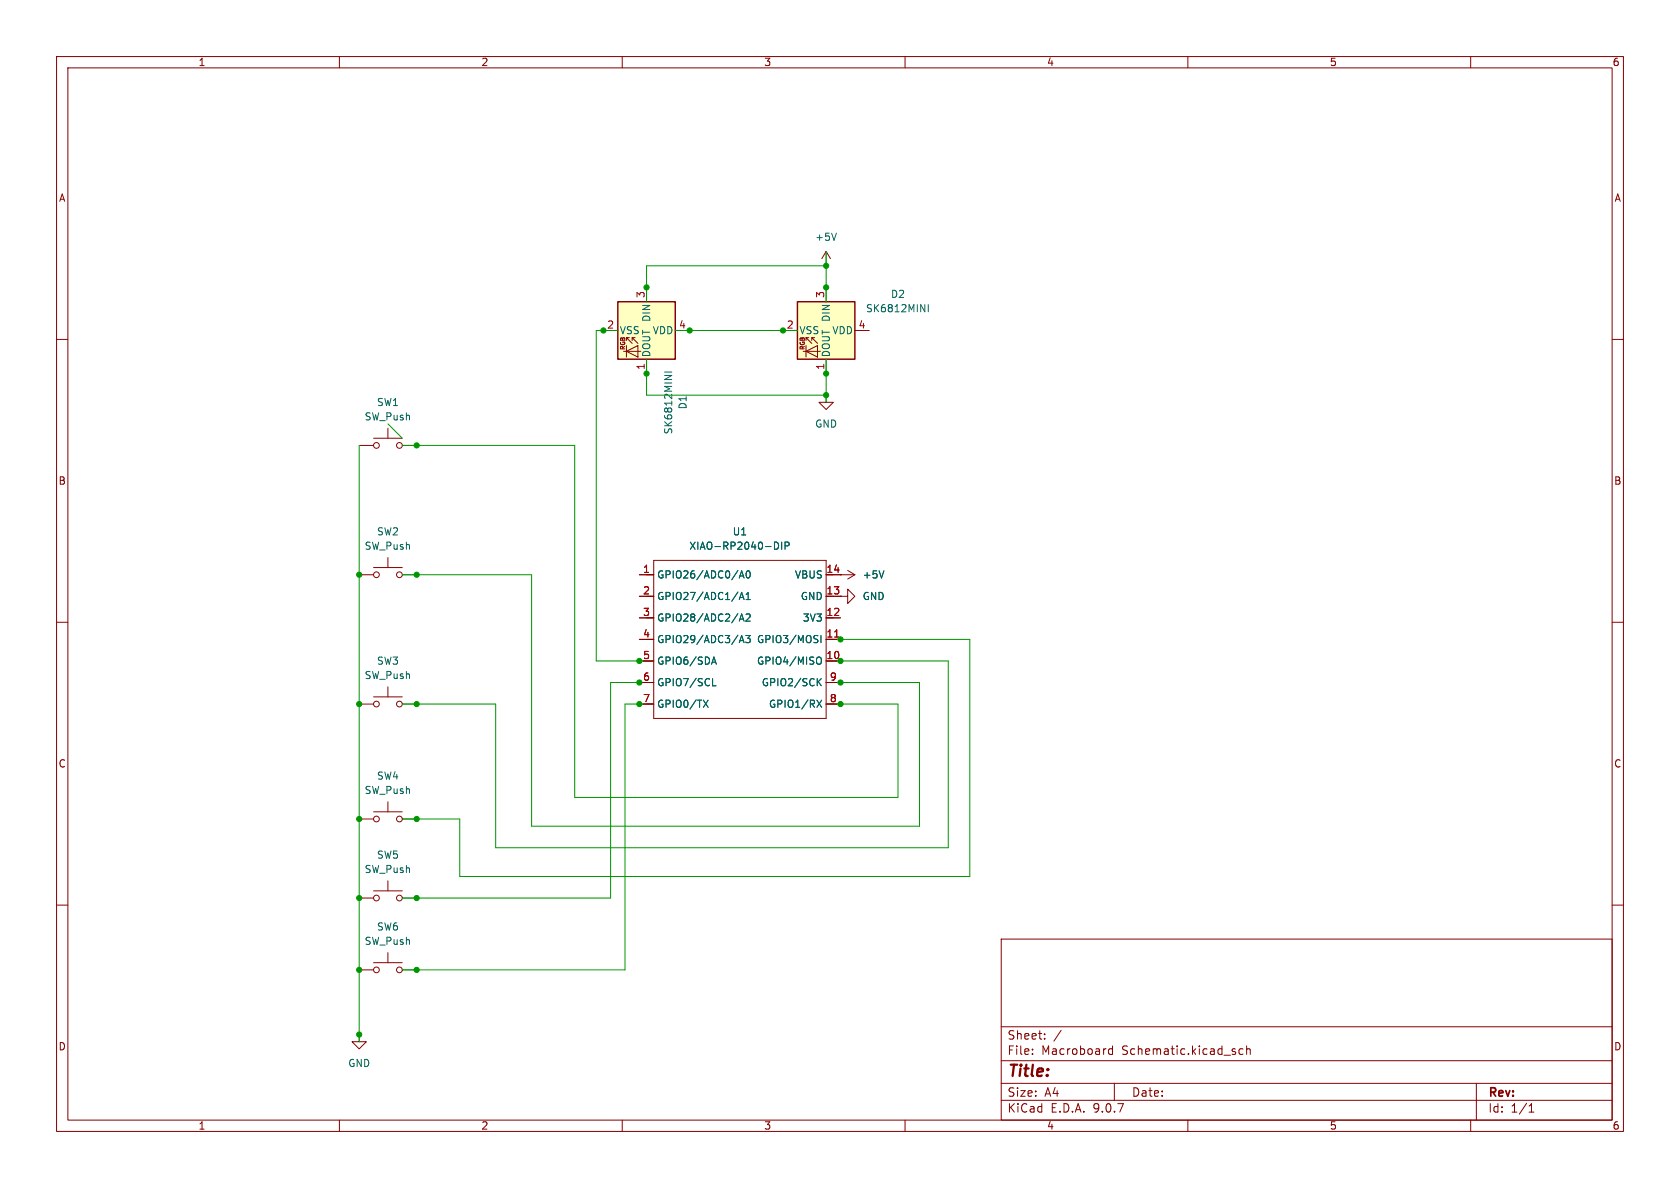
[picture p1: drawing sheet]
<svg xmlns="http://www.w3.org/2000/svg" width="297mm" height="210mm" viewBox="0 0 297 210" stroke-linecap="round" stroke-linejoin="round" font-family="sans-serif">
<g fill="none" stroke="#840000" stroke-width=".18">
<path d="M10 10h277v190h-277zM12 12h273v186h-273zM60 10v2M110 10v2M160 10v2M210 10v2M260 10v2M10 60h2M63.5 78.7h2.5M66 77.5h5.1M68.6 75.7v1.8M71.1 78.7h2.6"/>
<path d="M146 69.9v1.2h1.3l-1.3 1.3-1.2-1.3h1.2M146 69.9h.1M285 60h2M115.6 99.1h30.4v27.9h-30.4zM10 110h2M113 101.6h2.6M113 105.4h2.6M113 109.2h2.6M113 113h2.6M113 116.8h2.6M146 101.6h2.6M146 105.4h2.6"/>
<path d="M146 109.2h2.6M146 113h2.6M146 116.8h2.6M148.6 105.4h1.3v-1.3l1.2 1.3-1.2 1.3v-1.3M148.6 105.4h.1M285 110h2M63.5 124.5h2.5M66 123.2h5.1M68.6 121.4v1.8M71.1 124.5h2.6M113 120.7h2.6M113 124.5h2.6"/>
<path d="M146 120.7h2.6M146 124.5h2.6M63.5 158.8h2.5M63.5 144.8h2.5M66 157.5h5.1M66 143.5h5.1M68.6 141.7v1.8M68.6 155.7v1.8M71.1 158.8h2.6M71.1 144.8h2.6M10 160h2M63.5 171.5h2.5"/>
<path d="M66 170.2h5.1M68.6 168.4v1.8M71.1 171.5h2.6M177 166h108v32h-108zM285 160h2M60 198v2M63.5 182.9v1.3h1.3l-1.3 1.2-1.3-1.2h1.3M63.5 182.9h.1M110 198v2M160 198v2M177 194.5h108M177 191.5h108"/>
<path d="M177 187.5h108M177 181.5h108M182.5 186.3v.1M182.5 185.5v.1M184.7 183.6v.1M184.7 182.8v.1M187.6 182.1l-1.3 2M196.7 184.9v1.5M196.7 185.5l-.5-.1-.2 .3v.4l.1 .2h.6M197 191.5v3M210 198v2M219.7 185.5l-.4-.1-.3 .3v.4l.2 .2h.5"/>
<path d="M220.4 185.5l.2-.1 .4 .1v.9M220.4 184.9v1.5M260 198v2M261 191.5v6.5M270.3 196.6h.9M270.3 195.5l.4-.4v1.5"/>
<circle cx="66.5" cy="78.7" r=".51"/>
<circle cx="70.6" cy="78.7" r=".51"/>
<circle cx="66.5" cy="124.5" r=".51"/>
<circle cx="70.6" cy="124.5" r=".51"/>
<circle cx="66.5" cy="158.8" r=".51"/>
<circle cx="66.5" cy="144.8" r=".51"/>
<circle cx="70.6" cy="158.8" r=".51"/>
<circle cx="70.6" cy="144.8" r=".51"/>
<circle cx="66.5" cy="171.5" r=".51"/>
<circle cx="70.6" cy="171.5" r=".51"/>
</g>
<g fill="none" stroke="#006464" stroke-width=".18">
<path d="M136.9 95.8a.64 .64 0 0 1 .8 .7 .64 .64 0 0 1-.8 .6M138.2 95.8v1.3M138.8 96.5l.6-.1 .1-.1v-.3l-.7-.2v1.3M125.8 117.4l.4-1.3 .4 1.3M125.9 117.1h.6M130.7 102.2l.4-1.3 .4 1.3M130.7 106l.4-1.3 .4 1.3M130.7 109.8l.4-1.3 .4 1.3M130.7 113.6l.4-1.3 .4 1.3M130.8 101.8h.6M130.8 105.6h.6M130.8 109.4h.6"/>
<path d="M130.8 113.2h.6M131.8 112.3h.8l-.4 .5 .4 .1v.6l-.2 .1-.6-.1M131.9 108.7l.5-.2 .2 .4-.8 .9h.8M131.9 106h.7M131.9 105.1l.4-.4v1.3M132 101l.2-.1a.68 .68 0 0 1 .4 .6 .68 .68 0 0 1-.4 .7l-.2-.1-.1-.4zM144.7 116.1a.43 .43 0 0 1 .5 .5v.4a.43 .43 0 0 1-.5 .4M145.1 112.3v1.3M145.2 120l-.7 .7M124.3 123.8l.9 1.2M125.2 123.8l-.9 1.2M126 121.2h.6"/>
<path d="M144.4 123.8l.9 1.2M144.7 120.5l.5 .7M145.3 123.8l-.9 1.2"/>
</g>
<path d="M147.6 112.6h.7" fill="none" stroke="#a90000" stroke-width=".18"/>
<path d="M141 53.3h10.1v10.2h-10.1z" fill="#ffffc2"/>
<g fill="none" stroke="#840000" stroke-width=".18">
<path d="M138.4 58.4h2.6M143 59.7h-.5l1 1M143.5 59.7v.5M144 59.7h-.5l1 1M146 47h.1M146 44.5v2.5M146 50.8v2.5M146 44.5l-.7 1.2M146 44.5l.8 1.2M151.1 58.4h2.6M142 62.1h3M142.5 62.1l2-1v2z"/>
<path d="M142.5 61.1v2M146 63.5v2.5M68.6 98.6v1.7M63.5 101.6h2.5M66 100.3h5.1M71.1 101.6h2.6M148.6 101.6h.1M148.6 101.6h2.5M149.9 100.8l1.2 .8M151.1 101.6l-1.2 .8"/>
<circle cx="66.5" cy="101.6" r=".51"/>
<circle cx="70.6" cy="101.6" r=".51"/>
</g>
<path d="M141 53.3h10.1v10.2h-10.1z" fill="none" stroke="#840000" stroke-width=".25"/>
<path d="M147.9 41.2l-.5 1.3M162.8 53.8l.7 1.3v-1.3M164.1 53.8v1.3M156.3 100.9l-.5 1.3" fill="none" stroke="#006464" stroke-width=".18"/>
<path d="M109.2 53.3h10.2v10.2h-10.2z" fill="#ffffc2"/>
<g fill="none" stroke="#840000" stroke-width=".18">
<path d="M106.7 58.4h2.5M111.3 59.7h-.6l1.1 1M111.8 59.7v.5M112.3 59.7h-.5l1 1M114.3 50.8v2.5M119.4 58.4h2.5M110.2 62.1h3.1M110.7 62.1l2.1-1v2zM110.7 61.1v2M114.3 63.5v2.5M113 101.6h2.6M113 105.4h2.6"/>
<path d="M113 109.2h2.6M113 113h2.6M113 116.8h2.6M146 101.6h2.6M146 105.4h2.6M146 109.2h2.6M146 113h2.6M146 116.8h2.6M148.6 105.4h.1M148.6 101.6h.1M113 120.7h2.6M113 124.5h2.6"/>
<path d="M146 120.7h2.6M146 124.5h2.6"/>
</g>
<path d="M109.2 53.3h10.2v10.2h-10.2z" fill="none" stroke="#840000" stroke-width=".25"/>
<g fill="none" stroke="#006464" stroke-width=".18">
<path d="M117.5 66.4h1.3l-1.3 .7M117.5 65.8h1.3M136.9 95.8a.64 .64 0 0 1 .8 .7 .64 .64 0 0 1-.8 .6M138.2 95.8v1.3M138.8 96.5l.6-.1 .1-.1v-.3l-.7-.2v1.3M125.8 117.4l.4-1.3 .4 1.3M125.9 117.1h.6M130.7 102.2l.4-1.3 .4 1.3M130.7 106l.4-1.3 .4 1.3M130.7 109.8l.4-1.3 .4 1.3M130.7 113.6l.4-1.3 .4 1.3M130.8 101.8h.6"/>
<path d="M130.8 105.6h.6M130.8 109.4h.6M130.8 113.2h.6M131.8 112.3h.8l-.4 .5 .4 .1v.6l-.2 .1-.6-.1M131.9 108.7l.5-.2 .2 .4-.8 .9h.8M131.9 106h.7M131.9 105.1l.4-.4v1.3M132 101l.2-.1a.68 .68 0 0 1 .4 .6 .68 .68 0 0 1-.4 .7l-.2-.1-.1-.4zM144.7 116.1a.43 .43 0 0 1 .5 .5v.4a.43 .43 0 0 1-.5 .4M145.1 112.3v1.3M145.2 120l-.7 .7M156.3 100.9l-.5 1.3"/>
<path d="M124.3 123.8l.9 1.2M125.2 123.8l-.9 1.2M126 121.2h.6M144.4 123.8l.9 1.2M144.7 120.5l.5 .7M145.3 123.8l-.9 1.2"/>
</g>
<g fill="none" stroke="#009600" stroke-width=".18">
<path d="M109.2 58.4h-3.8v58.4h10.2M119.4 58.4h21.6M146 44.5v8.8M146 47h-31.7v6.3M63.5 78.7v105.5M68.6 74.9l2.5 2.6M71.1 78.7h30.5v62.3h57.1v-16.5h-12.7M114.3 63.5v6.4h31.7M146 63.5v7.6M71.1 101.6h22.9v44.5h68.6v-25.4h-16.6M146 113h25.4v41.9h-90.1v-10.1h-10.2M146 116.8h21.6v33.1h-80v-25.4h-16.5"/>
<path d="M115.6 124.5h-5.1v47h-39.4M115.6 120.7h-7.7v38.1h-36.8"/>
</g>
<path d="M147.6 112.6h.7" fill="none" stroke="#a90000" stroke-width=".18"/>
<g fill="#009600" stroke="#009600" stroke-width=".18">
<circle cx="63.5" cy="144.8" r=".46"/>
<circle cx="63.5" cy="158.8" r=".46"/>
<circle cx="73.7" cy="124.5" r=".46"/>
<circle cx="63.5" cy="124.5" r=".46"/>
<circle cx="63.5" cy="101.6" r=".46"/>
<circle cx="73.7" cy="101.6" r=".46"/>
<circle cx="73.7" cy="158.8" r=".46"/>
<circle cx="73.7" cy="171.5" r=".46"/>
<circle cx="73.7" cy="144.8" r=".46"/>
<circle cx="63.5" cy="171.5" r=".46"/>
<circle cx="63.5" cy="182.9" r=".46"/>
<circle cx="114.3" cy="50.8" r=".46"/>
<circle cx="121.9" cy="58.4" r=".46"/>
<circle cx="114.3" cy="66" r=".46"/>
<circle cx="146" cy="47" r=".46"/>
<circle cx="146" cy="50.8" r=".46"/>
<circle cx="106.7" cy="58.4" r=".46"/>
<circle cx="138.4" cy="58.4" r=".46"/>
<circle cx="146" cy="69.9" r=".46"/>
<circle cx="146" cy="66" r=".46"/>
<circle cx="73.7" cy="78.7" r=".46"/>
<circle cx="148.6" cy="116.8" r=".46"/>
<circle cx="113" cy="120.7" r=".46"/>
<circle cx="113" cy="124.5" r=".46"/>
<circle cx="113" cy="116.8" r=".46"/>
<circle cx="148.6" cy="124.5" r=".46"/>
<circle cx="148.6" cy="113" r=".46"/>
<circle cx="148.6" cy="120.7" r=".46"/>
</g>
<text font-size="2.8" fill="#840000" x="178" y="190.9">Title:</text>
<g font-size="2.1" fill="#840000">
<text x="178" y="184">Sheet:</text>
<text x="178" y="186.7">File:</text>
<text x="184.1" y="186.7">Macroboard</text>
<text x="198.4" y="186.7">Schematic.kicad_sch</text>
<text x="178" y="196.9">KiCad</text>
<text x="178" y="194.1">Size:</text>
<text x="184.7" y="194.1">A4</text>
<text x="185.7" y="196.9">E.D.A.</text>
<text x="193.3" y="196.9">9.0.7</text>
<text x="200" y="194.1">Date:</text>
<text x="263" y="194.3">Rev:</text>
<text x="263" y="196.9">Id:</text>
<text x="267.1" y="196.9">1/1</text>
</g>
<g font-size="1.8" fill="#840000">
<text x="35" y="11.9">1</text>
<text x="85" y="11.9">2</text>
<text x="135" y="11.9">3</text>
<text x="185" y="11.9">4</text>
<text x="235" y="11.9">5</text>
<text x="285" y="11.9">6</text>
<text x="10.3" y="35.9">A</text>
<text x="285.3" y="35.9">A</text>
<text x="10.3" y="85.9">B</text>
<text x="285.3" y="85.9">B</text>
<text x="10.3" y="135.9">C</text>
<text x="285.3" y="135.9">C</text>
<text x="10.3" y="185.9">D</text>
<text x="285.3" y="185.9">D</text>
<text x="35" y="199.9">1</text>
<text x="85" y="199.9">2</text>
<text x="135" y="199.9">3</text>
<text x="185" y="199.9">4</text>
<text x="235" y="199.9">5</text>
<text x="285" y="199.9">6</text>
</g>
<g font-size="1.8" fill="#006464">
<text x="144" y="42.8">+5V</text>
<text x="157.4" y="52.9">D2</text>
<text x="109.5" y="59.3">VSS</text>
<text x="115.3" y="59.3">VDD</text>
<text x="141.2" y="59.3">VSS</text>
<text x="147" y="59.3">VDD</text>
<text x="153" y="55.4">SK6812MINI</text>
<text x="115.2" y="63.2" transform="rotate(-90 115.2 63.2)">DOUT DIN</text>
<text x="146.9" y="63.2" transform="rotate(-90 146.9 63.2)">DOUT DIN</text>
<text x="66.5" y="72">SW1</text>
<text x="64.4" y="74.5">SW_Push</text>
<text x="119" y="76.9" transform="rotate(-90 119 76.9)">SK6812MINI</text>
<text x="121.6" y="72.5" transform="rotate(-90 121.6 72.5)">D1</text>
<text x="144" y="75.8">GND</text>
<text x="66.5" y="94.8">SW2</text>
<text x="129.4" y="94.8">U1</text>
<text x="64.4" y="97.4">SW_Push</text>
<text x="121.8" y="97.4">XIAO-RP2040-DIP</text>
<text x="116.1" y="102.5">GPIO26/ADC0/A0</text>
<text x="116.1" y="106.3">GPIO27/ADC1/A1</text>
<text x="140.4" y="102.5">VBUS</text>
<text x="141.5" y="106.3">GND</text>
<text x="152.4" y="106.3">GND</text>
<text x="152.4" y="102.5">+5V</text>
<text x="116.1" y="110.1">GPIO28/ADC2/A2</text>
<text x="116.1" y="113.9">GPIO29/ADC3/A3</text>
<text x="133.7" y="113.9">GPIO3/MOSI</text>
<text x="141.8" y="110.1">3V3</text>
<text x="66.5" y="117.7">SW3</text>
<text x="116.1" y="117.7">GPIO6/SDA</text>
<text x="133.7" y="117.7">GPIO4/MISO</text>
<text x="64.4" y="120.2">SW_Push</text>
<text x="116.1" y="121.5">GPIO7/SCL</text>
<text x="116.1" y="125.3">GPIO0/TX</text>
<text x="134.6" y="121.5">GPIO2/SCK</text>
<text x="135.8" y="125.3">GPIO1/RX</text>
<text x="64.4" y="140.6">SW_Push</text>
<text x="66.5" y="138">SW4</text>
<text x="64.4" y="154.5">SW_Push</text>
<text x="66.5" y="152">SW5</text>
<text x="64.4" y="167.2">SW_Push</text>
<text x="66.5" y="164.7">SW6</text>
<text x="61.5" y="188.8">GND</text>
</g>
<g font-size="1.8" fill="#a90000">
<text x="114" y="52.8" transform="rotate(-90 114 52.8)">3</text>
<text x="145.8" y="52.8" transform="rotate(-90 145.8 52.8)">3</text>
<text x="107.2" y="58.2">2</text>
<text x="119.9" y="58.2">4</text>
<text x="139" y="58.2">2</text>
<text x="151.7" y="58.2">4</text>
<text x="114" y="65.5" transform="rotate(-90 114 65.5)">1</text>
<text x="145.8" y="65.5" transform="rotate(-90 145.8 65.5)">1</text>
<text x="113.6" y="101.3">1</text>
<text x="146" y="101.3">14</text>
<text x="113.6" y="105.2">2</text>
<text x="146" y="105.2">13</text>
<text x="113.6" y="109">3</text>
<text x="113.6" y="112.8">4</text>
<text x="146" y="109">12</text>
<text x="146" y="112.8">11</text>
<text x="113.6" y="116.6">5</text>
<text x="146" y="116.6">10</text>
<text x="113.6" y="120.4">6</text>
<text x="113.6" y="124.2">7</text>
<text x="146.6" y="120.4">9</text>
<text x="146.6" y="124.2">8</text>
</g>
<g font-size="1.1" fill="#840000">
<text x="110.7" y="62" transform="rotate(-90 110.7 62)">RGB</text>
<text x="142.5" y="62" transform="rotate(-90 142.5 62)">RGB</text>
</g>
</svg>
